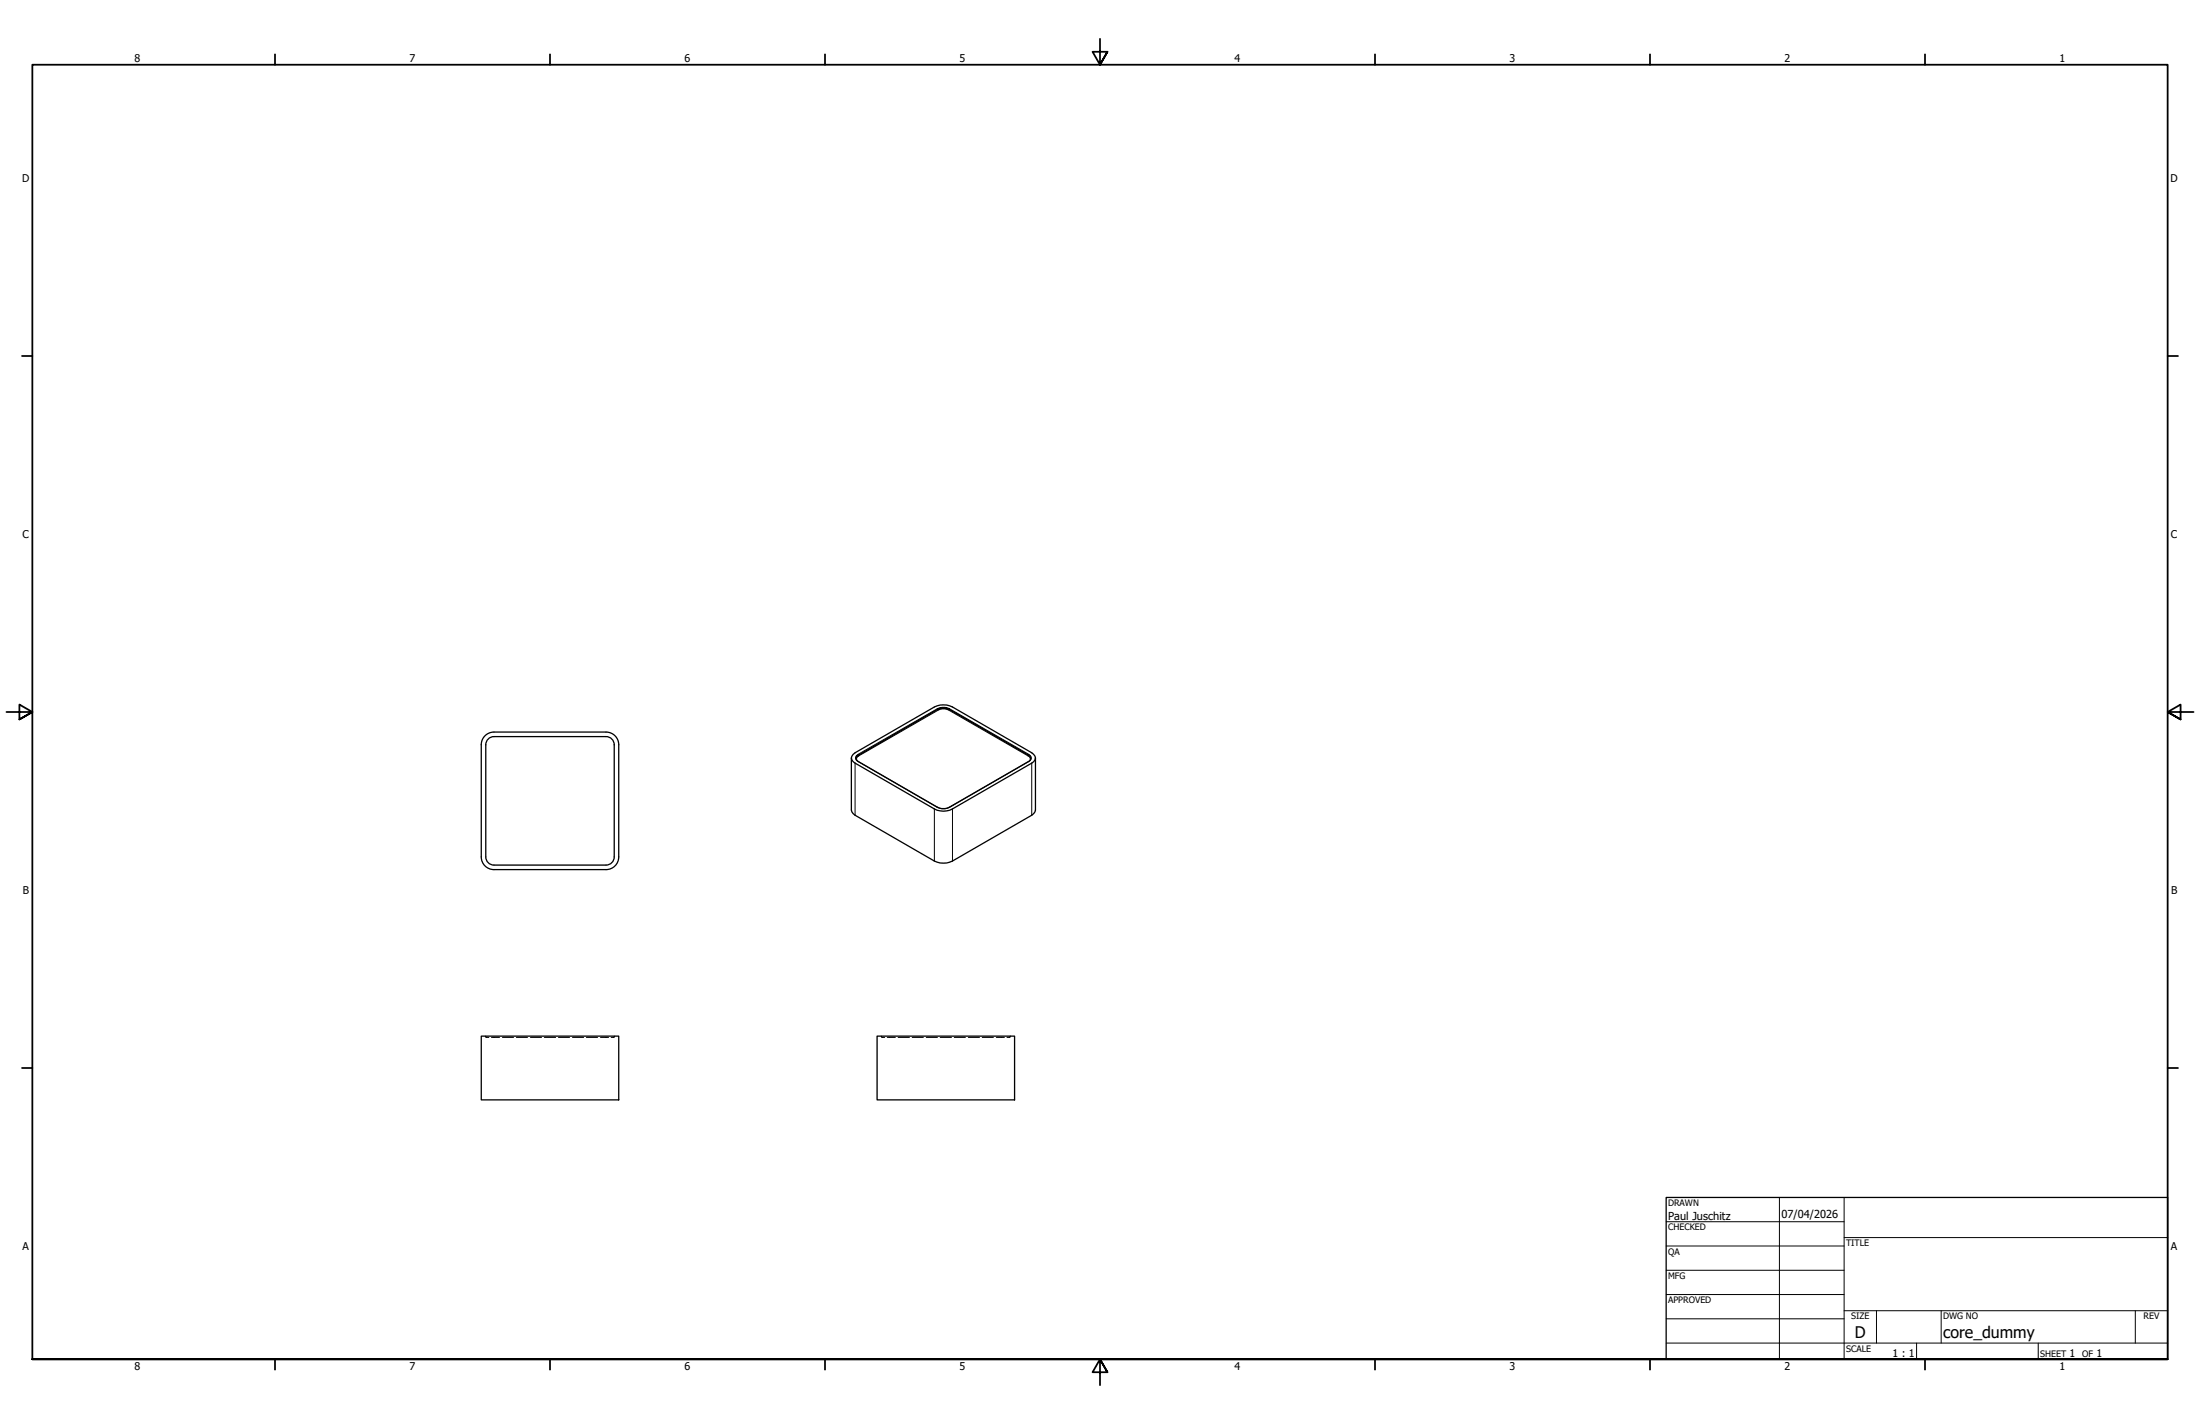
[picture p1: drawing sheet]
<svg xmlns="http://www.w3.org/2000/svg" width="864mm" height="559mm" viewBox="0 0 864 559" stroke-linecap="round" stroke-linejoin="round" font-family="sans-serif">
<!-- layer: Hidden (ANSI) -->
<g fill="none" stroke="#000" stroke-width=".39">
<path d="M190.5 406.6l.1 .1M190.7 406.7l.2 .4h1M192.9 407.1h3.2M197.2 407.1h4.4M202.7 407.1h4.4M208.2 407.1h4.4M213.7 407.1h4.4M219.2 407.1h4.4M224.7 407.1h4.4M230.2 407.1h4.4M235.7 407.1h3.2M241.1 406.7l-.2 .4h-1"/>
<path d="M241.3 406.6l-.1 .1M345.9 406.6l.4 .5h1M348.3 407.1h3.2M352.6 407.1h4.4M358.1 407.1h4.4M363.6 407.1h4.4M369.1 407.1h4.4M374.6 407.1h4.4M380.1 407.1h4.4M385.6 407.1h4.4M391.1 407.1h3.2M396.5 406.7l-.2 .4h-1"/>
<path d="M396.7 406.6l-.1 .1"/>
</g>
<!-- layer: Visible (ANSI) -->
<path d="M334.2 297.4v20.5l.7 1.4 31.9 18.6a8.1 8.1 0 0 0 7.1 0l31.9-18.6 .7-1.4v-20.5M334.9 296l31.9-18.6a8.1 8.1 0 0 1 7.1 0l31.1 18a2.14 2.14 0 0 1 1.5 2 2.14 2.14 0 0 1-1.5 2.1l-31.1 17.9a7.6 7.6 0 0 1-7.1 0l-31.1-17.9a2.07 2.07 0 0 1-.8-3.5zM336 297.6l.2 .7 .7 .5 31.1 18a5.4 5.4 0 0 0 4.6 0l31.6-18.2 .4-1M241.1 336.2v-43.9a3.2 3.2 0 0 0-3.2-3.2h-44a3.2 3.2 0 0 0-3.2 3.2v43.9a3.2 3.2 0 0 0 3.2 3.3h44a3.2 3.2 0 0 0 3.2-3.2M242.9 336.2v-43.9a5 5 0 0 0-5-5h-44a5 5 0 0 0-5 4.9v44.1a5 5 0 0 0 5 4.9h44a5 5 0 0 0 5-4.9M188.9 406.6h54v25h-54zM344.3 406.6h54v25h-54z" fill="none" stroke="#000" stroke-width=".51"/>
<!-- layer: Visible Narrow (ANSI) -->
<g fill="none" stroke="#000" stroke-width=".39">
<path d="M367.9 278.1a5.2 5.2 0 0 1 4.8 0l-.1 .2a5.2 5.2 0 0 0-4.6 0zM367.9 278.1l-31.1 17.9M368 278.4a4.4 4.4 0 0 1 4.6 .2l-.1 .1a5.6 5.6 0 0 0-4.4-.1zM368.2 278.7l-31.1 17.9M372.5 278.7l31 17.9M372.6 278.4l31.1 17.9M372.6 278.4l31.1 18M372.7 278.1l31.2 17.9M335.7 299.5v20.4M336.4 298.4a1.29 1.29 0 0 1 .7-1.8l-.1-.2-.5 .3-.5 .9 .1-.5 .9-.8-.2-.3a1.48 1.48 0 0 0-1 1.4 1.48 1.48 0 0 0 1 1.4M336.9 298.8l31 18M337 296.3l31-18z"/>
<path d="M403.5 296.6a1.29 1.29 0 0 1 .8 1.8M403.7 296.3l.9 .8v.5l-.4-.9-.5-.3M403.7 296.4l-.2 .2M403.7 298.8h.2M403.7 296.3v.1M403.9 296l-.2 .3M403.9 296a1.48 1.48 0 0 1 .9 1.4 1.48 1.48 0 0 1-.9 1.4M403.9 298.8l-31.3 18M405 299.5v20.4M366.8 317.4v20.5M367.9 316.8a5.2 5.2 0 0 0 4.8 0M367.9 316.8h.1"/>
<path d="M373.9 317.4v20.5"/>
</g>
<!-- layer: Border (ANSI) -->
<g fill="none" stroke="#000" stroke-width=".7">
<path d="M431.8 15.2v10.2l-2.9-5.1h5.8l-2.9 5.1 2.9-5.1M107.9 21.3v4.1M215.9 21.3v4.1M323.8 21.3v4.1M539.8 21.3v4.1M647.7 21.3v4.1M755.6 21.3v4.1M8.6 139.7h4.1M850.9 139.7h4.1M2.5 279.4h10.2l-5.1-2.9v5.8l5.1-2.9-5.1 2.9M861.1 279.4h-10.2l5.1-2.9v5.8l-5.1-2.9 5.1 2.9M8.6 419.1h4.1"/>
<path d="M850.9 419.1h4.1M12.7 533.4v-508h838.2v508h-838.2h838.2M107.9 533.4v4.1M215.9 533.4v4.1M323.8 533.4v4.1M434.7 538.5l-2.9-5.1 2.9 5.1h-5.8l2.9-5.1v10.2M539.8 533.4v4.1M647.7 533.4v4.1M755.6 533.4v4.1"/>
</g>
<!-- layer: Title (ANSI) -->
<g fill="none" stroke="#000" stroke-width=".39">
<path d="M654 479.4h69.9M698.5 469.9v63.5M723.9 469.9v63.5M654 488.9h69.9M654 498.5h69.9M723.9 485.6h127M654 508h69.9M654 517.5h69.9M723.9 514.3h127M736.6 514.3v12.7M762 514.3v12.7M838.2 514.3v12.7"/>
<path d="M654 527h196.9M752.3 527v6.4M800.1 527v6.4"/>
</g>
<path d="M654 469.9h196.9v63.5h-196.9z" fill="none" stroke="#000" stroke-width=".51"/>
<g font-size="6.3">
<text x="728.1" y="524.9">D</text>
<text x="762.8" y="525">core_dummy</text>
</g>
<g font-size="4.3">
<text x="654.8" y="478.6">Paul Juschitz</text>
<text x="699.3" y="478">07/04/2026</text>
</g>
<g font-size="4.2">
<text x="52.8" y="24.4">8</text>
<text x="160.8" y="24.4">7</text>
<text x="268.7" y="24.4">6</text>
<text x="376.7" y="24.4">5</text>
<text x="484.6" y="24.4">4</text>
<text x="592.6" y="24.4">3</text>
<text x="700.5" y="24.4">2</text>
<text x="808.5" y="24.4">1</text>
<text x="8.8" y="71.4">D</text>
<text x="852" y="71.4">D</text>
<text x="8.9" y="211.1">C</text>
<text x="852.2" y="211.1">C</text>
<text x="9" y="350.8">B</text>
<text x="852.2" y="350.8">B</text>
<text x="8.9" y="490.5">A</text>
<text x="852.2" y="490.5">A</text>
<text x="742.9" y="532.6">1 : 1</text>
<text x="812.4" y="532.6">1</text>
<text x="823" y="532.6">1</text>
<text x="52.8" y="537.5">8</text>
<text x="160.8" y="537.5">7</text>
<text x="268.7" y="537.5">6</text>
<text x="376.7" y="537.5">5</text>
<text x="484.6" y="537.5">4</text>
<text x="592.6" y="537.5">3</text>
<text x="700.5" y="537.5">2</text>
<text x="808.5" y="537.5">1</text>
</g>
<g font-size="3.5">
<text x="654.8" y="473.2">DRAWN</text>
<text x="654.8" y="482.8">CHECKED</text>
<text x="724.7" y="488.9">TITLE</text>
<text x="654.8" y="492.3">QA</text>
<text x="654.8" y="501.8">MFG</text>
<text x="654.8" y="511.4">APPROVED</text>
<text x="726.7" y="517.7">SIZE</text>
<text x="762.8" y="517.7">DWG NO</text>
<text x="841.4" y="517.7">REV</text>
<text x="724.7" y="530.4">SCALE</text>
<text x="800.9" y="532.6">SHEET</text>
<text x="817.4" y="532.6">OF</text>
</g>
</svg>
